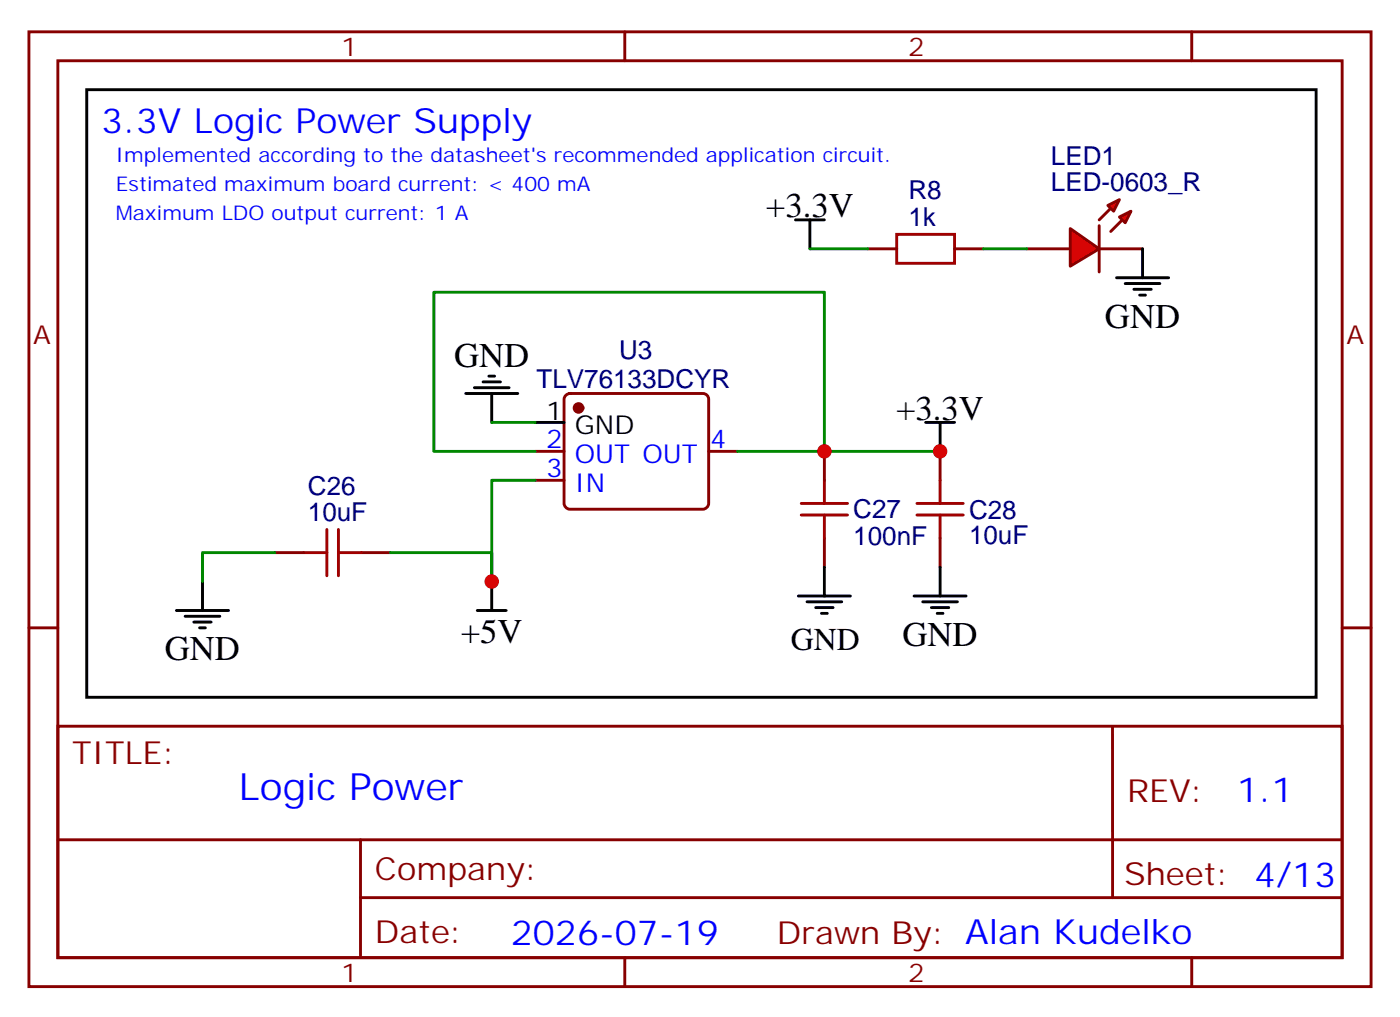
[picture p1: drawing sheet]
<svg xmlns="http://www.w3.org/2000/svg" width="171mm" height="124mm" viewBox="0 0 171 124" stroke-linecap="round" stroke-linejoin="round" font-family="sans-serif">
<path d="M10.6 10.9h149.9v74.1h-149.9zM65.3 51.5h3.5" fill="none" stroke="#000" stroke-width=".35"/>
<g fill="none" stroke="#870000" stroke-width=".35">
<path d="M3.5 3.9h163.7v116.4h-163.7zM7.1 7.4h156.6v109.4h-156.6zM76.2 3.9v3.5M145.3 3.9v3.5M105.8 30.3h3.6M116.4 30.3h3.5M65.3 55h3.5M65.3 58.6h3.5M69 48.2l.5-.2h16.2a.71 .71 0 0 1 .7 .7v12.7a.76 .76 0 0 1-.7 .7h-16.2a.76 .76 0 0 1-.7-.7v-12.7zM86.4 55h3.6M3.5 76.6h3.6M163.7 76.6h3.5"/>
<path d="M7.1 88.5h156.6v28.3h-156.6zM135.7 88.6v20.8M7.1 102.4h156.5M44 109.4h119.6M44 102.4v14.1M76.2 116.8v3.5M145.3 116.8v3.5"/>
</g>
<path d="M109.4 28.6h7v3.5h-7z" fill="none" stroke="#a10000" stroke-width=".35"/>
<circle cx="70.6" cy="49.7" r=".53" fill="#870000" stroke="#870000" stroke-width=".35"/>
<g fill="#f00" stroke="#870000" stroke-width=".35">
<path d="M130.5 27.9l3.6 2.4-3.6 2.2z"/>
<path d="M134.1 27.5v5.7z"/>
</g>
<g fill="#870000" stroke="#870000" stroke-width=".35">
<path d="M135.5 25.4l-1.4 1.4z"/>
<path d="M135.5 28.2l1.4-1.4z"/>
</g>
<g fill="#f00" stroke="#870000" stroke-width=".35">
<path d="M135.1 25l1.4-.7-.7 1.5z"/>
<path d="M136.5 26.5l1.4-.7-.7 1.4z"/>
</g>
<path d="M125.2 30.3h5.3M134.1 30.3h5.2M100.5 55v3.6M114.7 55v3.6M33.5 67.4h3.5M44.1 67.4h3.5M100.5 65.6v3.5M114.7 65.6v3.5" fill="none" stroke="#870000" stroke-width=".35"/>
<path d="M100.5 58.6v2.8M114.7 58.6v2.8M37 67.4h2.9M39.9 64.6v5.6M41.3 64.6v5.6M41.3 67.4h2.8M97.7 62.8h5.7M97.7 61.4h5.7M100.5 62.8v2.8M111.8 62.8h5.7M111.8 61.4h5.7M114.7 62.8v2.8" fill="none" stroke="#a10000" stroke-width=".35"/>
<g fill="none" stroke="#000" stroke-width=".35">
<path d="M97 26.8h3.5M98.8 26.8v3.5M136.2 33.9h6.3M137.2 34.6h4.3M138.3 35.3h2.1M139 36h.7M139.3 30.3v3.6M56.8 48h6.3M57.9 47.3h4.2M58.9 46.6h2.1M59.6 45.9h.7M60 48v3.5"/>
<path d="M112.9 51.5h3.5M114.7 51.5v3.5M21.5 74.4h6.4M22.6 75.1h4.2M23.6 75.8h2.2M24.3 76.6h.7M24.7 70.9v3.5M58.2 74.4h3.5M60 70.9v3.5M97.4 72.7h6.3M98.4 73.4h4.3M99.5 74.1h2.1"/>
<path d="M100.2 74.8h.7M100.5 69.1v3.6M111.5 72.7h6.3M112.5 73.4h4.3M113.6 74.1h2.1M114.3 74.8h.7M114.7 69.1v3.6"/>
</g>
<path d="M98.8 30.3h7M119.9 30.3h5.3M60 51.5h5.3M65.3 58.6h-5.3v12.3v-3.5h-12.4M65.3 55h-12.4v-19.4h47.6v19.4M90 55h24.7M33.5 67.4h-8.8v3.5" fill="none" stroke="#008700" stroke-width=".35"/>
<g fill="#c00">
<circle cx="60" cy="70.9" r=".88"/>
<circle cx="100.5" cy="55" r=".88"/>
<circle cx="114.7" cy="55" r=".88"/>
</g>
<g font-size="4.6" fill="#00f">
<text x="29.1" y="97.6">Logic Pow</text>
<text x="51.9" y="97.6">er</text>
</g>
<g font-size="4.2" fill="#00f">
<text x="12.3" y="16.2">3.3V Logic Pow</text>
<text x="44.6" y="16.2">er Supply</text>
<text x="150.9" y="97.8">1.1</text>
<text x="62.3" y="115.2">2026-07-19</text>
</g>
<g font-size="4.2">
<text x="93.4" y="26.5">+3.3V</text>
<text x="134.8" y="40">GND</text>
<text x="55.4" y="44.8">GND</text>
<text x="109.3" y="51.2">+3.3V</text>
<text x="20.1" y="80.5">GND</text>
<text x="56.2" y="78.4">+5V</text>
<text x="110.1" y="78.8">GND</text>
</g>
<text font-size="3.9" x="96.5" y="79.3">GND</text>
<g font-size="3.9" fill="#800">
<text x="8.8" y="93.1">TITLE:</text>
<text x="137.4" y="97.8">REV:</text>
<text x="45.7" y="107.3">Company:</text>
<text x="137.1" y="107.9">Sheet: 4/13</text>
<text x="45.7" y="115">Date:</text>
<text x="94.8" y="115.1">Draw</text>
<text x="104.9" y="115.1">n By: Alan Kudelko</text>
</g>
<g font-size="3.2" fill="#800">
<text x="41.6" y="6.9">1</text>
<text x="110.8" y="6.9">2</text>
<text x="4.1" y="42">A</text>
<text x="164.2" y="42">A</text>
<text x="41.6" y="119.8">1</text>
<text x="110.8" y="119.8">2</text>
</g>
<g font-size="3.2" fill="#000080">
<text x="128.2" y="23.3">LED-0603_R</text>
<text x="128.2" y="20.2">LED1</text>
<text x="110.8" y="27.5">1k</text>
<text x="110.8" y="24.3">R8</text>
<text x="65.4" y="47.4">TLV76133DCYR</text>
<text x="75.5" y="43.7">U3</text>
<text x="37.5" y="63.5">10uF</text>
<text x="37.5" y="60.4">C26</text>
<text x="104.1" y="63.2">C27</text>
<text x="118.2" y="63.3">C28</text>
<text x="104.1" y="66.4">100nF</text>
<text x="118.2" y="66.4">10uF</text>
</g>
<g font-size="3.2">
<text x="66.6" y="51.2">1</text>
<text x="70.1" y="52.9">GND</text>
</g>
<g font-size="3.2" fill="#00f">
<text x="66.6" y="54.7">2</text>
<text x="66.6" y="58.2">3</text>
<text x="70.1" y="56.4">OUT OUT</text>
<text x="70.1" y="60">IN</text>
<text x="86.6" y="54.7">4</text>
</g>
<g font-size="2.5" fill="#00f">
<text x="14.1" y="19.8">Implemented according to the datasheet's recommended application circuit.</text>
<text x="14.1" y="23.3">Estimated maximum board current: &lt; 400 mA</text>
<text x="14.1" y="26.8">Maximum LDO output current: 1 A</text>
</g>
</svg>
